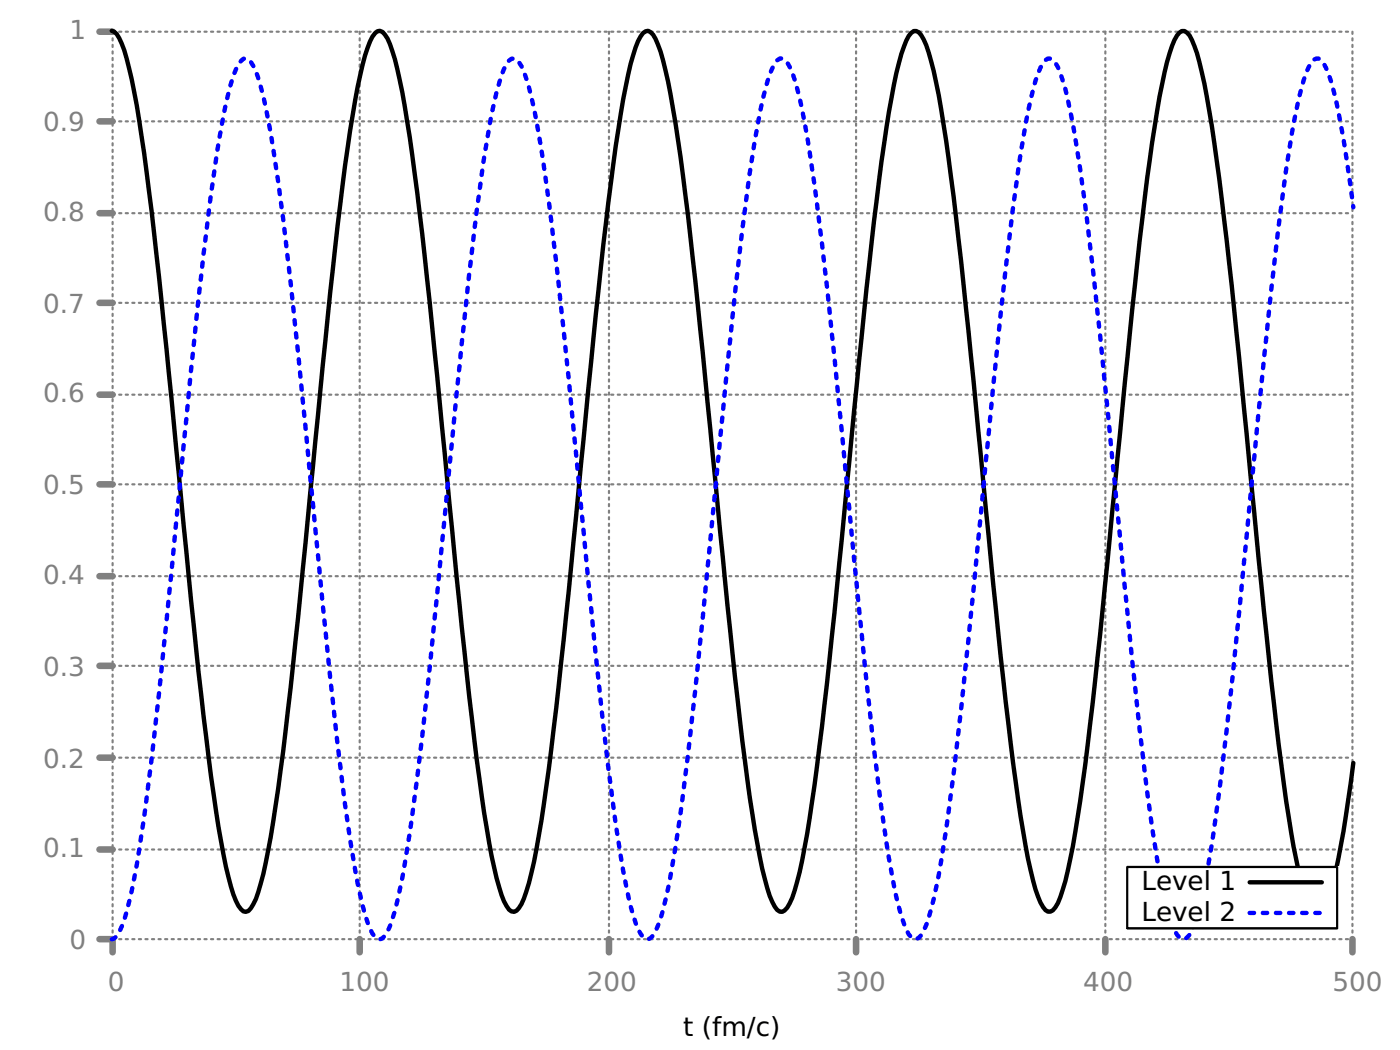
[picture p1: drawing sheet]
<svg xmlns="http://www.w3.org/2000/svg" width="226mm" height="169mm" viewBox="0 0 226 169" stroke-linecap="round" stroke-linejoin="round" font-family="sans-serif">
<g fill="none" stroke="#808080" stroke-width=".35" stroke-dasharray=".4 .7">
<path d="M18.2 19.6h199.9M18.2 5.1h199.9M18.2 34.4h199.9M18.2 48.8h199.9M18.2 78.1h199.9M18.2 63.7h199.9M18.2 92.9h199.9M18.2 107.4h199.9M18.2 137h199.9M18.2 122.2h199.9M18.2 151.5h199.9M18.2 151.5v-146.4"/>
<path d="M58 151.5v-146.4M98.2 151.5v-146.4M138.1 151.5v-146.4M178.3 151.5v-146.4M218.1 151.5v-146.4"/>
</g>
<g fill="none" stroke="#808080" stroke-width="1.1">
<path d="M16 19.6h2.2M16 5.1h2.2M16 34.4h2.2M16 48.8h2.2M16 78.1h2.2M16 63.7h2.2M16 92.9h2.2M16 107.4h2.2M16 137h2.2M16 122.2h2.2M16 151.5h2.2v2.1M58 151.5v2.1"/>
<path d="M98.2 151.5v2.1M138.1 151.5v2.1M178.3 151.5v2.1M218.1 151.5v2.1"/>
</g>
<path d="M181.8 139.8h33.8v9.9h-33.8z" fill="none" stroke="#000" stroke-width=".35"/>
<path d="M18 5l.4 .1 .4 .4a15.4 15.4 0 0 1 2 5.5 206.7 206.7 0 0 1 3.6 23l3.2 30.2a1881.4 1881.4 0 0 0 6.4 61 145.9 145.9 0 0 0 3.2 17.8 8.1 8.1 0 0 0 2 4l.4 .1 .5-.2a7.1 7.1 0 0 0 1.5-3 116.8 116.8 0 0 0 3.3-16.7l2-16.3 1.9-19.2a2404.1 2404.1 0 0 1 6.8-65 144.2 144.2 0 0 1 3.3-17.7 7.8 7.8 0 0 1 2-4h.4l.4 .1a6.1 6.1 0 0 1 1.6 3.1l.8 2.9a256.5 256.5 0 0 1 4 26.6l2.4 22.8a2042.6 2042.6 0 0 0 6.8 65 126.5 126.5 0 0 0 3.2 17.6 9.3 9.3 0 0 0 1.6 3.6l.4 .3 .4 .1a3.2 3.2 0 0 0 1.6-2.2l.8-2.5a194.3 194.3 0 0 0 4-24.9l1.6-14.4 1.6-15.9a1919 1919 0 0 1 6.4-60.8 125 125 0 0 1 3.2-17.5 8.9 8.9 0 0 1 1.6-3.6l.4-.3h.4a3.1 3.1 0 0 1 1.6 2.2 66.6 66.6 0 0 1 2.8 12.6 1049 1049 0 0 1 6 53.4l3.2 32.2a432.1 432.1 0 0 0 4.4 32.8l.9 3.6a13 13 0 0 0 1.9 4.9l.5 .3 .3 .1a3.5 3.5 0 0 0 1.7-2.3 84.7 84.7 0 0 0 3.1-15.3 1110.2 1110.2 0 0 0 5.6-50.9l3.3-32.2a430 430 0 0 1 4.4-32.7l.8-3.5a18.7 18.7 0 0 1 1.6-4.4l.8-.8h.4l.4 .2a7.7 7.7 0 0 1 1.6 3.3 112.6 112.6 0 0 1 3.2 17 1802.5 1802.5 0 0 1 6.4 60.5l2.4 23.5a389.5 389.5 0 0 0 4 28.9l.8 3.5a12.9 12.9 0 0 0 2 4.9l.4 .2h.4a3.6 3.6 0 0 0 1.6-2.3 70.2 70.2 0 0 0 2.8-12.8 808.7 808.7 0 0 0 5.2-45.5l3.2-32.7a547.9 547.9 0 0 1 4.8-38.1l.8-4a22.6 22.6 0 0 1 2-5.9l.8-.7a1.73 1.73 0 0 1 1.6 1.5 47.1 47.1 0 0 1 2.8 11.3 776.3 776.3 0 0 1 5.6 48 1808.8 1808.8 0 0 0 6.4 60.6 115.9 115.9 0 0 0 3.2 17.1 8.3 8.3 0 0 0 1.6 3.3l.5 .2h.3a3.7 3.7 0 0 0 1.6-2.4 87.7 87.7 0 0 0 3.2-15.7l.8-5.9" fill="none" stroke="#000" stroke-width=".71"/>
<path d="M18 151.5l.4-.1 .4-.4a15.4 15.4 0 0 0 2-5.5 206.7 206.7 0 0 0 3.6-23l3.2-30.2a1881.4 1881.4 0 0 1 6.4-61 145.9 145.9 0 0 1 3.2-17.8 8.1 8.1 0 0 1 2-4l.4-.1 .5 .2a7.1 7.1 0 0 1 1.5 3 116.8 116.8 0 0 1 3.3 16.6l2 16.3 1.9 19.2a2404.1 2404.1 0 0 0 6.8 65.1 144.2 144.2 0 0 0 3.3 17.7 7.8 7.8 0 0 0 2 3.9l.4 .1 .4-.2a6.1 6.1 0 0 0 1.6-3.1l.8-2.9a256.5 256.5 0 0 0 4-26.6l2.4-22.7a2042.6 2042.6 0 0 1 6.8-65 126.5 126.5 0 0 1 3.2-17.6 9.3 9.3 0 0 1 1.6-3.6l.4-.3 .4-.1a3.2 3.2 0 0 1 1.6 2.2l.8 2.5a194.3 194.3 0 0 1 4 24.8l1.6 14.5 1.6 15.8a1919 1919 0 0 0 6.4 60.9 125 125 0 0 0 3.2 17.5 8.9 8.9 0 0 0 1.6 3.5l.4 .3 .4 .1a3.1 3.1 0 0 0 1.6-2.2 66.6 66.6 0 0 0 2.8-12.7 1049 1049 0 0 0 6-53.3l3.2-32.2a438.7 438.7 0 0 1 4.4-32.9l.9-3.5a13 13 0 0 1 1.9-5l.5-.2 .3-.1a3.5 3.5 0 0 1 1.7 2.3 84.7 84.7 0 0 1 3.1 15.3 1110.2 1110.2 0 0 1 5.6 50.9l3.3 32.1a430 430 0 0 0 4.4 32.8l.8 3.5a18.7 18.7 0 0 0 1.6 4.4l.8 .8h.4l.4-.3a7.7 7.7 0 0 0 1.6-3.2 112.6 112.6 0 0 0 3.2-17.1 1802.5 1802.5 0 0 0 6.4-60.4l2.4-23.5a389.5 389.5 0 0 1 4-29l.8-3.5a12.9 12.9 0 0 1 2-4.8l.4-.2h.4a3.6 3.6 0 0 1 1.6 2.3 70.2 70.2 0 0 1 2.8 12.8 808.7 808.7 0 0 1 5.2 45.4l3.2 32.7a547.9 547.9 0 0 0 4.8 38.2l.8 3.9a22.6 22.6 0 0 0 2 6l.8 .7a1.73 1.73 0 0 0 1.6-1.5 47.1 47.1 0 0 0 2.8-11.4 776.3 776.3 0 0 0 5.6-47.9 1808.8 1808.8 0 0 1 6.4-60.6 115.9 115.9 0 0 1 3.2-17.2 8.3 8.3 0 0 1 1.6-3.2l.5-.2h.3a3.7 3.7 0 0 1 1.6 2.4 87.7 87.7 0 0 1 3.2 15.6l.8 5.9" fill="none" stroke="#00f" stroke-width=".71" stroke-dasharray=".7 1.4"/>
<path d="M181.6 139.6h34.2v9.9h-34.2z" fill="#fff"/>
<path d="M181.8 139.8h33.8v9.9h-33.8z" fill="none" stroke="#000" stroke-width=".35"/>
<path d="M201.5 142.3h11.7" fill="none" stroke="#000" stroke-width=".71"/>
<path d="M201.5 147.2h11.7" fill="none" stroke="#00f" stroke-width=".71" stroke-dasharray=".7 1.4"/>
<g font-size="4.2" fill="#808080">
<text x="11.2" y="6.3">1</text>
<text x="7" y="21.2">0.9</text>
<text x="7" y="35.6">0.8</text>
<text x="7" y="50.4">0.7</text>
<text x="7" y="64.9">0.6</text>
<text x="7" y="79.7">0.5</text>
<text x="7" y="94.2">0.4</text>
<text x="7" y="109">0.3</text>
<text x="7" y="123.8">0.2</text>
<text x="7" y="138.2">0.1</text>
<text x="11.2" y="153">0</text>
<text x="17.4" y="159.7">0</text>
<text x="54.8" y="159.7">100</text>
<text x="94.6" y="159.7">200</text>
<text x="134.8" y="159.7">300</text>
<text x="174.7" y="159.7">400</text>
<text x="214.9" y="159.7">500</text>
</g>
<g font-size="4.2">
<text x="184.1" y="143.5">Level 1</text>
<text x="184.1" y="148.5">Level 2</text>
<text x="110.2" y="167.2">t (fm/c)</text>
</g>
</svg>
